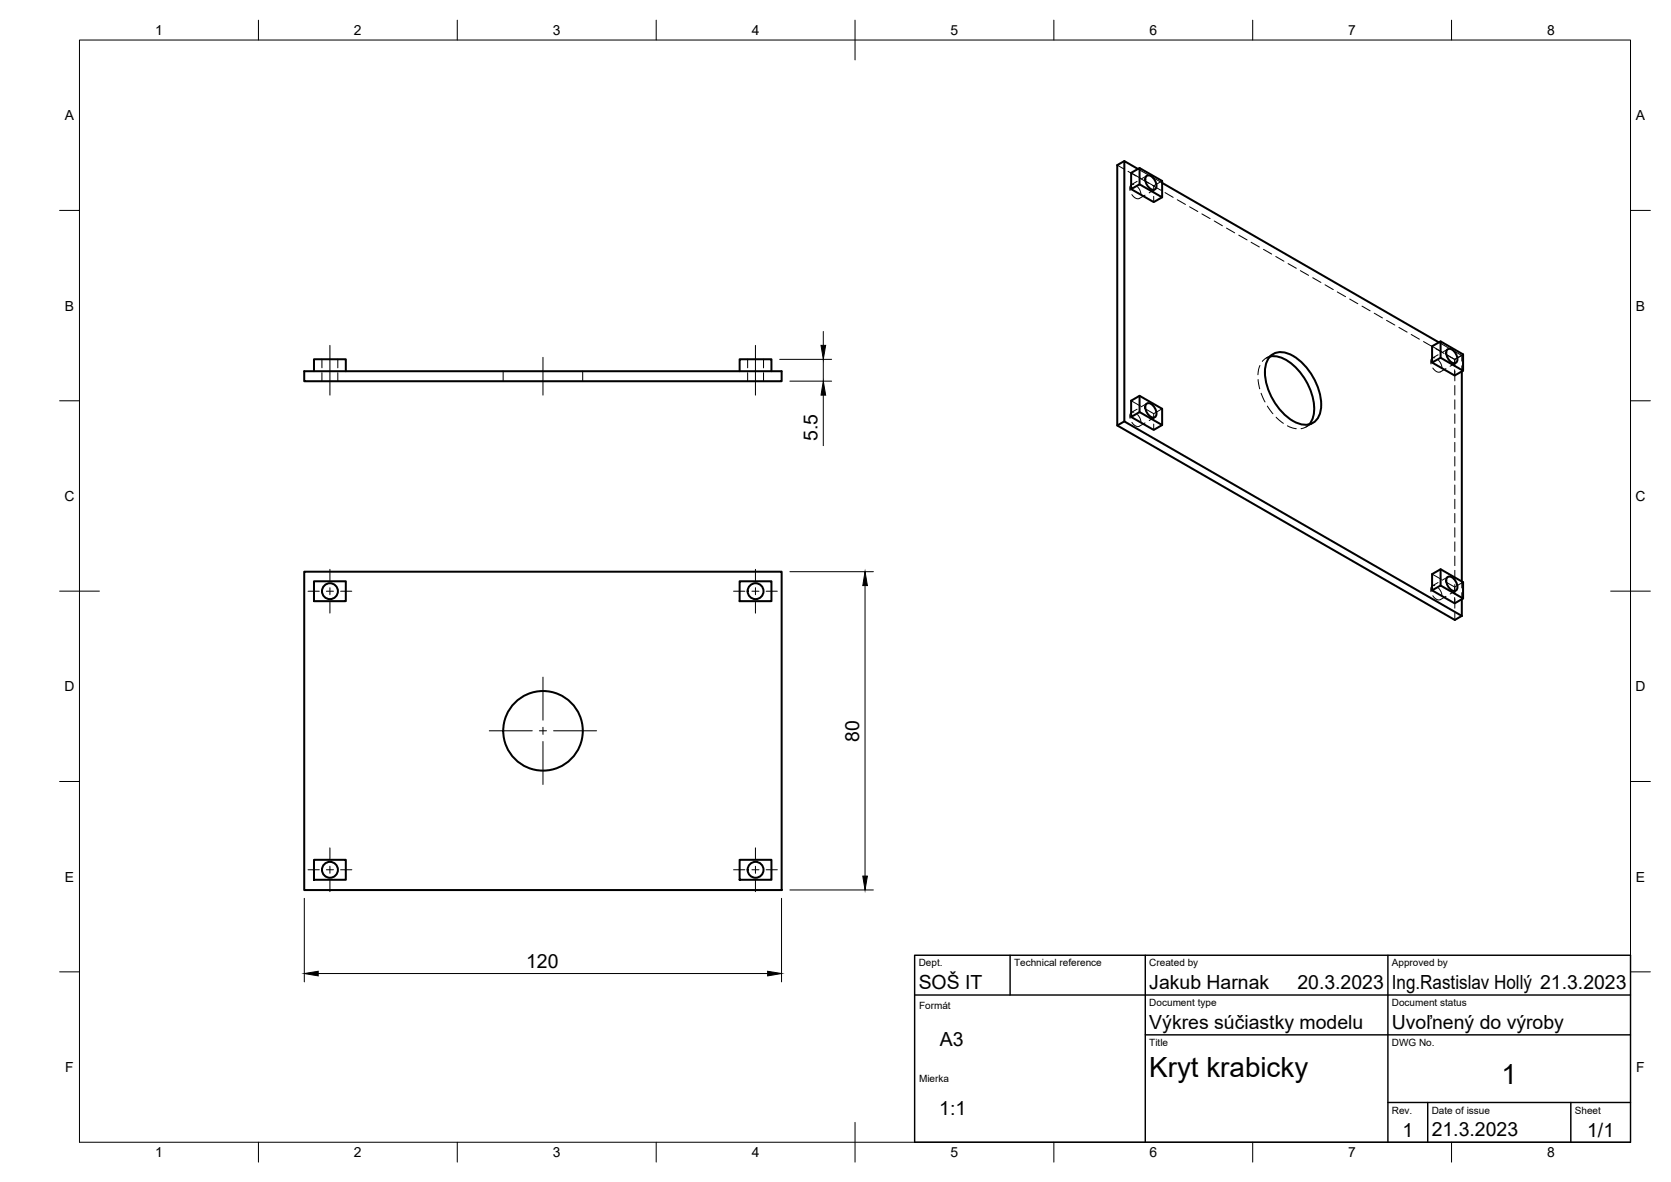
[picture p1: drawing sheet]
<svg xmlns="http://www.w3.org/2000/svg" width="420mm" height="297mm" viewBox="0 0 420 297" stroke-linecap="round" stroke-linejoin="round" font-family="sans-serif">
<!-- layer: Visible -->
<g fill="none" stroke="#000" stroke-width=".51">
<path d="M282.7 40.5l-1.8 1v65.4l84.9 48.9 1.8-1M284.4 47.5l5.7 3.3 2.1-1.2v-4.1l-5.7-3.3-2.1 1.2v4.1l2.1-1.2 5.7 3.3M286.1 42.5l-3.4-2v65.4l84.9 48.9M286.5 42.2v4.1M288.2 44.3a1.62 1.62 0 0 1 2.2 1 1.63 1.63 0 0 1-.2 2.4 2.49 2.49 0 0 1-2-3.4zM292.2 46l69.6 40M76.5 93.3h120v2.5h-120zM79 93.3v-3h8v3M186 93.3v-3h8v3M286.5 99.5v4.1M319.2 89.7a4 4 0 0 1 4.9-.8 15 15 0 0 1 8 14 4 4 0 0 1-5.9 3.4 15 15 0 0 1-8.1-13.9l.3-1zM319.3 89.6a7.9 7.9 0 0 1 6.9 3.1 14.6 14.6 0 0 1 4.1 11.7l-.6 1.6-.5 .7"/>
<path d="M360.1 91.1l5.7 3.3 2.1-1.2v-4.1l-5.7-3.3-2.1 1.2v4.1l2.1-1.2 5.7 3.3M362.2 85.8v4.1M363.9 87.8a1.62 1.62 0 0 1 2.1 1.1 1.63 1.63 0 0 1-.1 2.4 2.49 2.49 0 0 1-2-3.5zM367.6 93.3v52.8M282.7 105.9l-1.8 1M284.4 104.8l5.7 3.2 2.1-1.2v-4.1l-5.7-3.2-2.1 1.2v4.1l2.1-1.2 5.7 3.2M288.2 101.5a1.62 1.62 0 0 1 2.2 1 1.63 1.63 0 0 1-.2 2.4 2.49 2.49 0 0 1-2-3.4zM76.5 143.7h120v80h-120zM79 146.1h8v5h-8zM186 146.1h8v5h-8zM360.1 148.4l5.7 3.2 2.1-1.2v-4.1l-5.7-3.2-2.1 1.2v4.1l2.1-1.3 5.7 3.3M362.2 143.1v4"/>
<path d="M363.9 145.1a1.62 1.62 0 0 1 2.1 1 1.63 1.63 0 0 1-.1 2.4 2.49 2.49 0 0 1-2-3.4zM367.6 150.6v4.2M79 216.1h8v5h-8zM186 216.1h8v5h-8z"/>
<circle cx="83" cy="148.6" r="2"/>
<circle cx="190" cy="148.6" r="2"/>
<circle cx="136.5" cy="183.7" r="10"/>
<circle cx="83" cy="218.6" r="2"/>
<circle cx="190" cy="218.6" r="2"/>
</g>
<!-- layer: Hidden -->
<g fill="none" stroke="#000" stroke-width=".25">
<path d="M280.9 41.5l1.7 1M283.6 43.1l2.1 1.1M284.4 43.4l2.3 1.4M284.6 48.9a1.68 1.68 0 0 0 1.8 1M285.1 46.3a.99 .99 0 0 0-1 .5 .99 .99 0 0 0 0 1.1M285.9 45.6l-1.4 .8M286 46.9l.7 1 .2 1M286.1 42.5l2.5 1.4M286.7 44.8l2.1 1.2M287.8 45.4l2.3 1.3M287.9 49.1l-1.4 .8M288.4 44.2l-1.5 .8"/>
<path d="M289.7 44.5l2.5 1.5M289.8 46.6l2.1 1.2M290.1 49.3v1.5M290.4 47.6l-1.5 .9M292.2 45.5l-2.1 1.2v1.5M292.9 48.4l2.1 1.2M296 50.2l2.1 1.2M299.1 52l2.1 1.2M302.2 53.7l2.1 1.2M305.3 55.5l2.1 1.2M308.4 57.3l2.1 1.2M311.5 59.1l2.1 1.2"/>
<path d="M314.6 60.9l2.1 1.2M317.7 62.7l2 1.1M320.8 64.5l2 1.1M323.9 66.2l2 1.2M327 68l2 1.2M330.1 69.8l2 1.2M333.2 71.6l2 1.2M336.3 73.4l2 1.2M339.4 75.1l2 1.2M342.5 76.9l2 1.2M345.5 78.7l2.1 1.2M80.9 90.3v2.1"/>
<path d="M80.9 93.6v2.2M84.9 90.3v2.1M84.9 93.6v2.2M126.5 93.3v2.5M146.5 93.3v2.5M188 90.3v2.1M188 93.6v2.2M192 90.3v2.1M192 93.6v2.2M316.3 95.4l.4 2.3M316.8 91.8l-.5 2.4M317.1 98.8l1 2.2"/>
<path d="M319.3 89.6l-1 .4-.9 .8M320.1 89l-1.7 1M348.6 80.5l2.1 1.2M351.7 82.3l2.1 1.2M354.8 84.1l2.1 1.1M357.9 85.8l2.1 1.2M360.1 87l2.3 1.4M360.3 92.5a1.68 1.68 0 0 0 1.8 1M360.8 89.9a.99 .99 0 0 0-1 .5 .99 .99 0 0 0 0 1.1M361 87.6l2.1 1.2M361.6 89.2l-1.4 .8M361.7 90.5l.7 1 .2 1"/>
<path d="M361.8 86l2.4 1.4M363.4 88.9l2.4 1.4M363.6 92.6l-1.4 .9M364 87.7l-1.4 .9M364.1 89.4l1.7 1M365.2 88l2.4 1.4v1.3M365.8 92.9v2.8M365.8 90.4v1.7M365.8 96.9v2.4M366 91.2l-1.4 .8M367.6 91.9v1.4M367.6 89.4l-1.8 1"/>
<path d="M367.9 89.1l-2.1 1.2v1.4M284.4 100.7l2.3 1.3M284.6 106.1a1.68 1.68 0 0 0 1.8 1l1.5-.8M285.1 103.6a.98 .98 0 0 0-1 .5 .98 .98 0 0 0 0 1M285.9 102.8l-1.4 .8M286 104.2l.7 1 .2 1M287.8 102.6l2.3 1.4M288.4 101.4l-1.5 .8M290.1 106.6v1.4M290.4 104.9l-1.5 .8M292.2 102.7l-2.1 1.3v1.4M318.7 102.1l1.4 1.9"/>
<path d="M320.9 104.8l1.8 1.6M323.7 107l2.2 .7M329.2 106.7l-.9 .6-1.2 .4M330.1 106.3l-1.7 1M365.8 100.5v2.3M365.8 104v2.4M365.8 107.6v2.4M365.8 111.2v2.3M365.8 114.8v2.3M365.8 118.3v2.4M365.8 121.9v2.4M365.8 125.5v2.4"/>
<path d="M365.8 129v2.4M365.8 132.6v2.4M365.8 136.2v2.4M365.8 139.7v2.4M360.1 144.3l2.3 1.3M360.3 149.7a1.68 1.68 0 0 0 1.8 1M360.8 147.2a.98 .98 0 0 0-1 .4 .98 .98 0 0 0 0 1.1M361.6 146.4l-1.4 .8M361.7 147.8l.7 1 .2 1M363.4 146.2l2.4 1.3M363.6 149.9l-1.4 .8M364 145l-1.4 .8"/>
<path d="M365.8 150.2v2.7M365.8 143.3v2.4M365.8 146.9v2.4M365.8 154v1.8M366 148.4l-1.4 .9M367.6 146.1v1.7M367.6 148.9v1.7M367.9 146.3l-2.1 1.2v1.5"/>
</g>
<!-- layer: BORDER -->
<g fill="none" stroke="#000" stroke-width=".25">
<path d="M20 10.1h390v276.9h-390zM65 5.1v5M115 5.1v5M165 5.1v5M215 5.1v10M265 5.1v5M315 5.1v5M365 5.1v5M15 52.9h5M410 52.9h5M15 100.7h5M410 100.7h5"/>
<path d="M15 148.6h10M405 148.6h10M15 196.4h5M410 196.4h5M15 244.2h5M410 244.2h5M65 287v5M115 287v5M165 287v5M215 282.1v9.9M265 287v5M315 287v5"/>
<path d="M365 287v5"/>
</g>
<!-- layer: TITLEBLOCK -->
<path d="M230 240.1h180v46.9h-180zM230 250h180M254 240.1v9.9M288 240.1v46.9M349 240.1v46.9M288 260.1h122M349 277.1h61M359 277.1v9.9M395 277.1v9.9" fill="none" stroke="#000" stroke-width=".36"/>
<!-- layer: Smart Centers -->
<g fill="none" stroke="#000" stroke-width=".25">
<path d="M83 86.8v12.5M136.5 89.8v9.5M189.9 86.8v12.5M77.4 148.6h2.9M82.1 148.6h1.7M83 143.1v2.8M83 147.7v1.8M83 151.2v2.9M85.6 148.6h2.9M184.4 148.6h2.9M189.1 148.6h1.7M189.9 143.1v2.8"/>
<path d="M189.9 147.7v1.8M189.9 151.2v2.9M192.6 148.6h2.9M136.5 170.2v10.8M123 183.6h10.8M135.6 183.6h1.8M136.5 182.8v1.8M136.5 186.3v10.9M139.2 183.6h10.8M77.4 218.6h2.9M82.1 218.6h1.7M83 213.1v2.8"/>
<path d="M83 217.7v1.8M85.6 218.6h2.9M184.4 218.6h2.9M189.1 218.6h1.7M189.9 213.1v2.8M189.9 217.7v1.8M192.6 218.6h2.9M83 221.2v2.9M189.9 221.2v2.9"/>
</g>
<!-- layer: FD_Dimensions -->
<path d="M196 90.3h13.1M198.6 95.8h10.5M207 83.3v3.5M207 90.3v5.5M207 99.3v12.7M198.6 143.7h21M217.5 147.2v73M76.5 225.7v21M196.5 225.7v21M198.6 223.7h21M80 244.7h113" fill="none" stroke="#000" stroke-width=".25"/>
<path d="M206.4 86.8h1.2l-.6 3.5zM207 95.8l.6 3.5h-1.2zM217.5 143.7l.6 3.5h-1.2zM216.9 220.2h1.2l-.6 3.5zM76.5 244.7l3.5-.6v1.1zM193 244.1l3.5 .6-3.5 .5z" fill="#000" stroke="#000" stroke-width=".25"/>
<g font-size="7">
<text x="289" y="270.6">Kryt krabicky</text>
<text x="377.5" y="272.3">1</text>
</g>
<g font-size="4.9">
<text x="205.5" y="110.8" transform="rotate(-90 205.5 110.8)">5.5</text>
<text x="216" y="186.4" transform="rotate(-90 216 186.4)">80</text>
<text x="132.3" y="243.2">120</text>
<text x="231" y="248.5">SOŠ IT</text>
<text x="289" y="248.5">Jakub Harnak</text>
<text x="326.2" y="248.5">20.3.2023</text>
<text x="350" y="248.5">Ing.Rastislav Hollý 21.3.2023</text>
<text x="236.3" y="262.9">A3</text>
<text x="289" y="258.6">Výkres súčiastky modelu</text>
<text x="350" y="258.6">Uvoľnený do výroby</text>
<text x="236.2" y="280.2">1:1</text>
<text x="352.6" y="285.7">1</text>
<text x="360" y="285.5">21.3.2023</text>
<text x="399.1" y="285.7">1/1</text>
</g>
<g font-size="3.5">
<text x="39" y="8.8">1</text>
<text x="89" y="8.8">2</text>
<text x="139" y="8.8">3</text>
<text x="189" y="8.8">4</text>
<text x="239" y="8.8">5</text>
<text x="289" y="8.8">6</text>
<text x="339" y="8.8">7</text>
<text x="389" y="8.8">8</text>
<text x="16.3" y="30.2">A</text>
<text x="411.3" y="30.2">A</text>
<text x="16.3" y="78">B</text>
<text x="411.3" y="78">B</text>
<text x="16.2" y="125.9">C</text>
<text x="411.2" y="125.9">C</text>
<text x="16.2" y="173.7">D</text>
<text x="411.2" y="173.7">D</text>
<text x="16.3" y="221.6">E</text>
<text x="411.3" y="221.6">E</text>
<text x="16.4" y="269.4">F</text>
<text x="411.4" y="269.4">F</text>
<text x="39" y="290.8">1</text>
<text x="89" y="290.8">2</text>
<text x="139" y="290.8">3</text>
<text x="189" y="290.8">4</text>
<text x="239" y="290.8">5</text>
<text x="289" y="290.8">6</text>
<text x="339" y="290.8">7</text>
<text x="389" y="290.8">8</text>
</g>
<g font-size="2.5">
<text x="231" y="242.9">Dept.</text>
<text x="255" y="242.9">Technical reference</text>
<text x="289" y="242.9">Created by</text>
<text x="350" y="242.9">Approved by</text>
<text x="231.1" y="253.6">Formát</text>
<text x="289" y="252.8">Document type</text>
<text x="350" y="252.8">Document status</text>
<text x="289" y="262.9">Title</text>
<text x="350" y="262.9">DWG No.</text>
<text x="231.1" y="272">Mierka</text>
<text x="350" y="279.9">Rev.</text>
<text x="360" y="279.9">Date of issue</text>
<text x="396" y="279.9">Sheet</text>
</g>
</svg>
